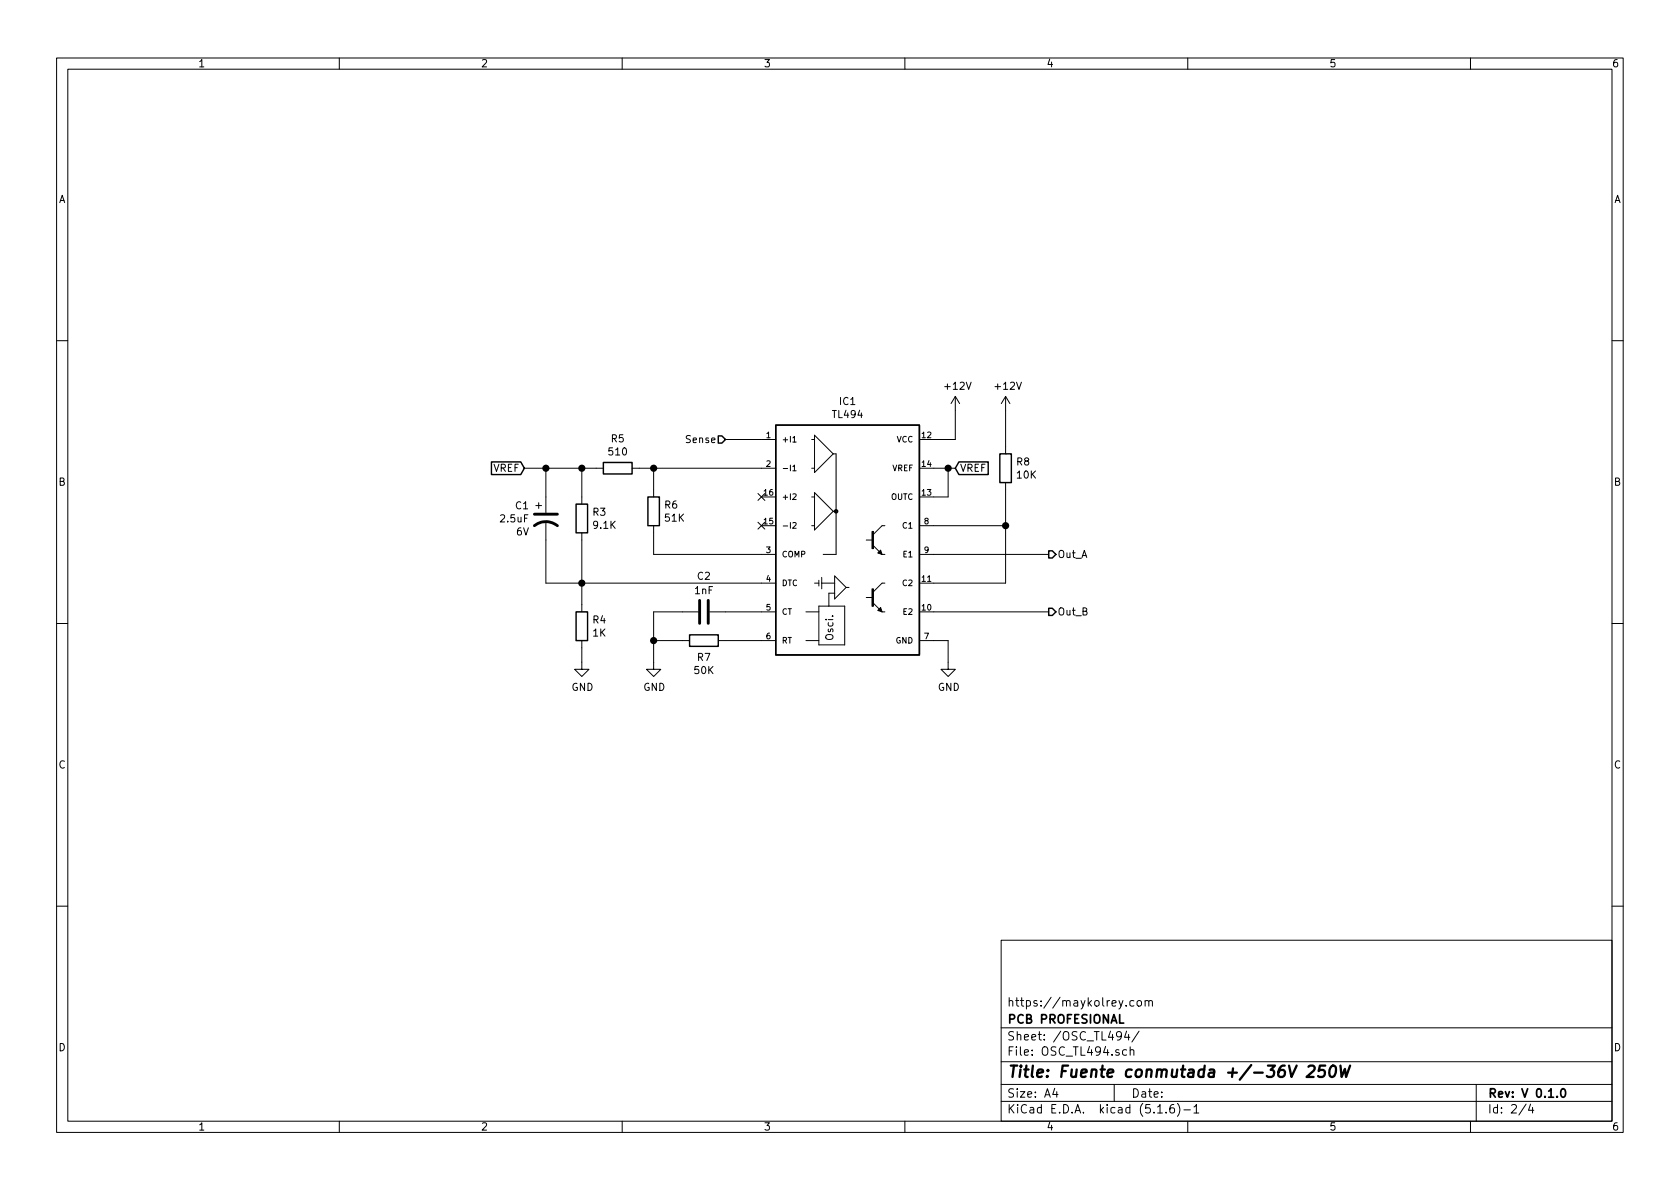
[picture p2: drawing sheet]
EESchema Schematic File Version 4
EELAYER 30 0
EELAYER END
$Descr A4 11693 8268
encoding utf-8
Sheet 2 4
Title "Fuente conmutada +/-36V 250W"
Date ""
Rev "V 0.1.0"
Comp "PCB PROFESIONAL"
Comment1 "https://maykolrey.com"
Comment2 ""
Comment3 ""
Comment4 ""
$EndDescr
$Comp
L MSS_PWMControl:TL494 IC1
U 1 1
P 5900 3650
F 0 "IC1" H 5900 4517 50  0000 C CNN
F 1 "TL494" H 5900 4426 50  0000 C CNN
F 2 "Package_DIP:DIP-16_W7.62mm_LongPads" H 5900 3650 50  0001 C CNN
F 3 "http://www.ti.com/lit/ds/symlink/tl494.pdf" H 5900 3650 50  0001 C CNN
	1    5900 3650
	1    0    0    -1  
$EndComp
$Comp
L power:GND #PWR011
U 1 1
P 6600 4600
F 0 "#PWR011" H 6600 4350 50  0001 C CNN
F 1 "GND" H 6605 4427 50  0000 C CNN
F 2 "" H 6600 4600 50  0001 C CNN
F 3 "" H 6600 4600 50  0001 C CNN
	1    6600 4600
	1    0    0    -1  
$EndComp
Wire Wire Line
	6600 4600 6600 4450
Wire Wire Line
	6600 4450 6500 4450
Wire Wire Line
	6650 2850 6650 3050
Wire Wire Line
	6650 3050 6500 3050
Text GLabel 6650 3250 2    50   Input ~ 0
VREF
Wire Wire Line
	6600 3450 6500 3450
Wire Wire Line
	3800 4050 4050 4050
Wire Wire Line
	3800 3750 3800 4050
Wire Wire Line
	3800 3250 4050 3250
Connection ~ 3800 3250
Wire Wire Line
	3800 3450 3800 3250
$Comp
L Device:CP1 C1
U 1 1
P 3800 3600
F 0 "C1" H 3686 3691 50  0000 R CNN
F 1 "2.5uF" H 3686 3600 50  0000 R CNN
F 2 "Capacitor_THT:CP_Radial_D4.0mm_P2.00mm" H 3800 3600 50  0001 C CNN
F 3 "~" H 3800 3600 50  0001 C CNN
F 4 "6V" H 3686 3509 50  0000 R CNN "Campo4"
	1    3800 3600
	1    0    0    -1  
$EndComp
Wire Wire Line
	4050 4500 4050 4600
$Comp
L power:GND #PWR09
U 1 1
P 4050 4600
F 0 "#PWR09" H 4050 4350 50  0001 C CNN
F 1 "GND" H 4055 4427 50  0000 C CNN
F 2 "" H 4050 4600 50  0001 C CNN
F 3 "" H 4050 4600 50  0001 C CNN
	1    4050 4600
	1    0    0    -1  
$EndComp
Wire Wire Line
	4050 3450 4050 3250
Connection ~ 4050 4050
Wire Wire Line
	4050 4200 4050 4050
Wire Wire Line
	4050 4050 4050 3750
Wire Wire Line
	5300 4050 4050 4050
$Comp
L Device:R R4
U 1 1
P 4050 4350
F 0 "R4" H 4120 4396 50  0000 L CNN
F 1 "1K" H 4120 4305 50  0000 L CNN
F 2 "Resistor_THT:R_Axial_DIN0207_L6.3mm_D2.5mm_P10.16mm_Horizontal" V 3980 4350 50  0001 C CNN
F 3 "~" H 4050 4350 50  0001 C CNN
	1    4050 4350
	1    0    0    -1  
$EndComp
$Comp
L Device:R R3
U 1 1
P 4050 3600
F 0 "R3" H 4120 3646 50  0000 L CNN
F 1 "9.1K" H 4120 3555 50  0000 L CNN
F 2 "Resistor_THT:R_Axial_DIN0207_L6.3mm_D2.5mm_P10.16mm_Horizontal" V 3980 3600 50  0001 C CNN
F 3 "~" H 4050 3600 50  0001 C CNN
	1    4050 3600
	1    0    0    -1  
$EndComp
Wire Wire Line
	3650 3250 3800 3250
Text GLabel 3650 3250 0    50   Input ~ 0
VREF
Wire Wire Line
	5050 4250 5300 4250
Wire Wire Line
	5050 4450 5300 4450
$Comp
L power:GND #PWR010
U 1 1
P 4550 4600
F 0 "#PWR010" H 4550 4350 50  0001 C CNN
F 1 "GND" H 4555 4427 50  0000 C CNN
F 2 "" H 4550 4600 50  0001 C CNN
F 3 "" H 4550 4600 50  0001 C CNN
	1    4550 4600
	1    0    0    -1  
$EndComp
Wire Wire Line
	4750 4250 4550 4250
Wire Wire Line
	4550 4600 4550 4450
Wire Wire Line
	4550 4250 4550 4450
Connection ~ 4550 4450
Wire Wire Line
	4550 4450 4750 4450
$Comp
L Device:R R7
U 1 1
P 4900 4450
F 0 "R7" V 5015 4450 50  0000 C CNN
F 1 "50K" V 5106 4450 50  0000 C CNN
F 2 "Resistor_THT:R_Axial_DIN0207_L6.3mm_D2.5mm_P10.16mm_Horizontal" V 4830 4450 50  0001 C CNN
F 3 "~" H 4900 4450 50  0001 C CNN
	1    4900 4450
	0    1    1    0   
$EndComp
$Comp
L Device:C C2
U 1 1
P 4900 4250
F 0 "C2" V 4650 4250 50  0000 C CNN
F 1 "1nF" V 4750 4250 50  0000 C CNN
F 2 "Capacitor_THT:C_Disc_D4.3mm_W1.9mm_P5.00mm" H 4938 4100 50  0001 C CNN
F 3 "~" H 4900 4250 50  0001 C CNN
	1    4900 4250
	0    1    1    0   
$EndComp
Wire Wire Line
	5300 3850 4550 3850
Wire Wire Line
	4550 3850 4550 3700
Wire Wire Line
	5300 3250 4550 3250
Wire Wire Line
	4550 3250 4550 3400
$Comp
L Device:R R6
U 1 1
P 4550 3550
F 0 "R6" H 4620 3596 50  0000 L CNN
F 1 "51K" H 4620 3505 50  0000 L CNN
F 2 "Resistor_THT:R_Axial_DIN0207_L6.3mm_D2.5mm_P10.16mm_Horizontal" V 4480 3550 50  0001 C CNN
F 3 "~" H 4550 3550 50  0001 C CNN
	1    4550 3550
	1    0    0    -1  
$EndComp
Connection ~ 4550 3250
Wire Wire Line
	4450 3250 4550 3250
Connection ~ 4050 3250
Wire Wire Line
	4050 3250 4150 3250
$Comp
L Device:R R5
U 1 1
P 4300 3250
F 0 "R5" V 4093 3250 50  0000 C CNN
F 1 "510" V 4184 3250 50  0000 C CNN
F 2 "Resistor_THT:R_Axial_DIN0207_L6.3mm_D2.5mm_P10.16mm_Horizontal" V 4230 3250 50  0001 C CNN
F 3 "~" H 4300 3250 50  0001 C CNN
	1    4300 3250
	0    1    1    0   
$EndComp
Wire Wire Line
	5050 3050 5300 3050
$Comp
L Device:R R8
U 1 1
P 7000 3250
F 0 "R8" H 7070 3296 50  0000 L CNN
F 1 "10K" H 7070 3205 50  0000 L CNN
F 2 "Resistor_THT:R_Axial_DIN0207_L6.3mm_D2.5mm_P10.16mm_Horizontal" V 6930 3250 50  0001 C CNN
F 3 "~" H 7000 3250 50  0001 C CNN
	1    7000 3250
	1    0    0    -1  
$EndComp
Wire Wire Line
	6500 3250 6600 3250
Wire Wire Line
	6500 3650 7000 3650
Wire Wire Line
	7000 3650 7000 3400
Wire Wire Line
	6500 4050 7000 4050
Wire Wire Line
	7000 4050 7000 3650
Connection ~ 7000 3650
Wire Wire Line
	7000 2850 7000 3100
Text HLabel 7300 3850 2    50   Output ~ 0
Out_A
Wire Wire Line
	6600 3450 6600 3250
Connection ~ 6600 3250
Wire Wire Line
	6600 3250 6650 3250
Text HLabel 7300 4250 2    50   Output ~ 0
Out_B
Wire Wire Line
	6500 3850 7300 3850
Wire Wire Line
	6500 4250 7300 4250
Text HLabel 5050 3050 0    50   Input ~ 0
Sense
NoConn ~ 5300 3450
NoConn ~ 5300 3650
$Comp
L power:+12V #PWR0101
U 1 1
P 6650 2850
F 0 "#PWR0101" H 6650 2700 50  0001 C CNN
F 1 "+12V" H 6665 3023 50  0000 C CNN
F 2 "" H 6650 2850 50  0001 C CNN
F 3 "" H 6650 2850 50  0001 C CNN
	1    6650 2850
	1    0    0    -1  
$EndComp
$Comp
L power:+12V #PWR0102
U 1 1
P 7000 2850
F 0 "#PWR0102" H 7000 2700 50  0001 C CNN
F 1 "+12V" H 7015 3023 50  0000 C CNN
F 2 "" H 7000 2850 50  0001 C CNN
F 3 "" H 7000 2850 50  0001 C CNN
	1    7000 2850
	1    0    0    -1  
$EndComp
$EndSCHEMATC
